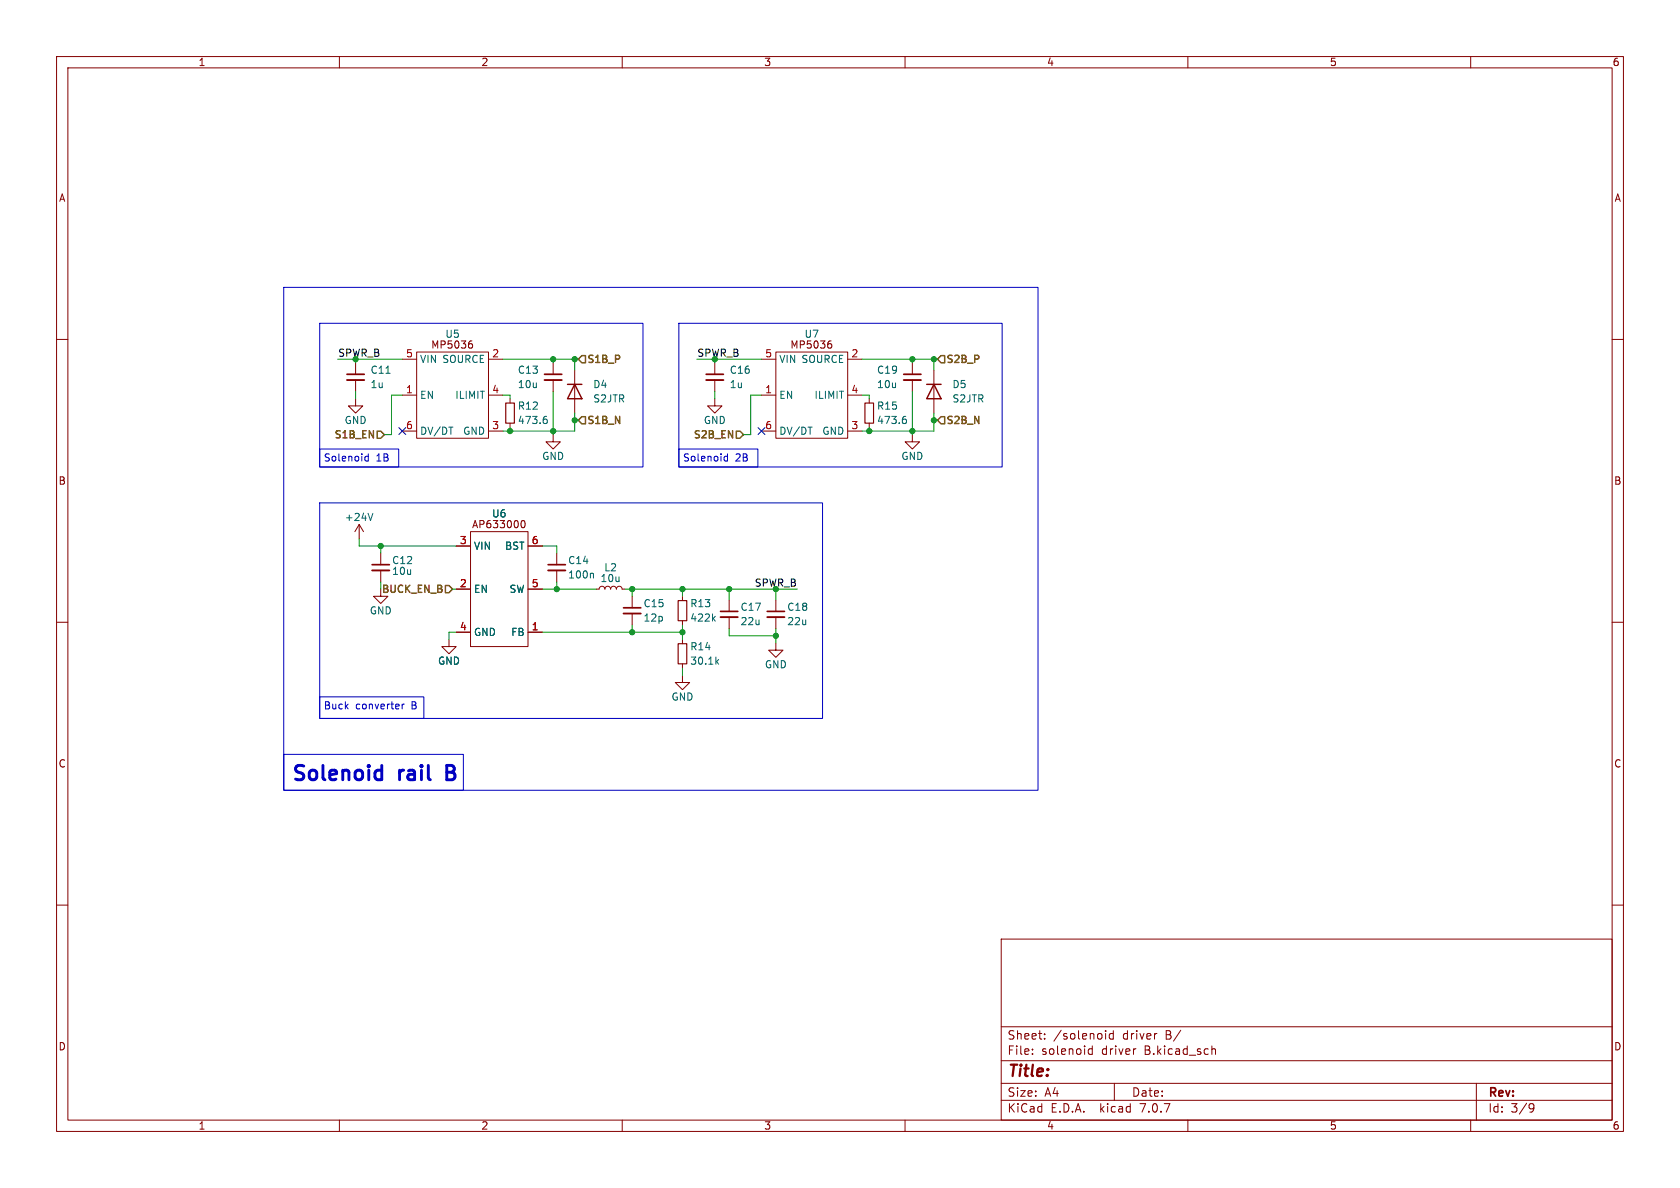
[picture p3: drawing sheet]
<svg xmlns="http://www.w3.org/2000/svg" width="297mm" height="210mm" viewBox="0 0 297 210" stroke-linecap="round" stroke-linejoin="round" font-family="sans-serif">
<g fill="none" stroke="#840000" stroke-width=".18">
<path d="M10 10h277v190h-277zM12 12h273v186h-273zM60 10v2M110 10v2M160 10v2M210 10v2M260 10v2M10 60h2M285 60h2M62.9 70.5v1.3h1.2l-1.2 1.2-1.3-1.2h1.3M62.9 64.1v2.1M62.9 67.2v2"/>
<path d="M71.1 69.9h2.6M71.1 63.5h2.6M71.1 76.2h2.6M73.7 62.2h12.7v15.3h-12.7zM83.1 60.8h.2l.2 .2v.4l-.4 .1M83.2 60.3h.2M86.4 69.9h2.5M86.4 63.5h2.5M86.4 76.2h2.5M90.2 70.5v.7M90.2 74.8v.8M97.8 76.8v1.3h1.3l-1.3 1.3-1.3-1.3h1.3"/>
<path d="M97.8 64.1v2.1M97.8 67.2v2M101.6 65.4v7.6M126.4 70.5v1.3h1.2l-1.2 1.2-1.3-1.2h1.3M126.4 64.1v2.1M126.4 67.2v2M134.6 69.9h2.6M134.6 63.5h2.6M134.6 76.2h2.6M137.2 62.2h12.7v15.3h-12.7zM146.6 60.8h.2l.2 .2v.4l-.4 .1M146.7 60.3h.2"/>
<path d="M149.9 69.9h2.5M149.9 63.5h2.5M149.9 76.2h2.5M153.7 70.5v.7M153.7 74.8v.8M161.3 76.8v1.3h1.3l-1.3 1.3-1.3-1.3h1.3M161.3 64.1v2.1M161.3 67.2v2M165.1 65.4v7.6M63.5 92.7l-.8 1.3M63.5 92.7v2.6M63.5 92.7l.8 1.3"/>
<path d="M67.3 97.8v2M80.6 96.5h2.6M83.2 94h10.1v20.3h-10.1zM92.1 92.5l.1-.4 .2-.1a.68 .68 0 0 1 .4 .7 .68 .68 0 0 1-.4 .6l-.2-.1-.1-.4M93.3 96.5h2.6M98.4 97.8v2M10 110h2M67.3 104.1v1.3h1.3l-1.3 1.3-1.3-1.3h1.3M67.3 100.8v2.1M79.4 113v1.3h1.2l-1.2 1.3-1.3-1.3h1.3M80.6 111.8h2.6M80.6 104.1h2.6"/>
<path d="M93.3 111.8h2.6M93.3 104.1h2.6M98.4 100.8v2.1M105.4 104.1h.5l.2-.3 .3-.2 .4 .2 .1 .3 .2-.3 .4-.2 .3 .2 .1 .3 .2-.3 .4-.2 .3 .2 .2 .3 .1-.3 .4-.2 .3 .2 .2 .3h.5M111.8 105.4v2M111.8 108.5v2M120.6 119.4v1.3h1.3l-1.3 1.2-1.2-1.2h1.2M120.6 105.4v.8M120.6 109.7v.8M120.6 113v.8M120.6 117.3v.8M128.9 106v2.1"/>
<path d="M128.9 109.1v2M137.2 113.7v1.2h1.2l-1.2 1.3-1.3-1.3h1.3M137.2 106v2.1M137.2 109.1v2M285 110h2M10 160h2M285 160h2M177 166h108v32h-108zM60 198v2M110 198v2M160 198v2M177 194.5h108"/>
<path d="M177 191.5h108M177 187.5h108M177 181.5h108M182.5 186.3v.1M182.5 185.5v.1M184.7 183.6v.1M184.7 182.8v.1M192.5 186.3l.2 .1 .4-.1M193.1 184.9v1.5M193.1 185.5l-.4-.1-.2 .1M195.5 182.2v.1M195.5 182.7v1"/>
<path d="M196.8 182.2v1.5M196.8 182.8l-.4-.1-.3 .3v.4l.1 .2h.6M197 191.5v3M200.7 185.4h.1M204.4 182.7h.1M210 198v2M214.3 185.5h.5l.1 .9M260 198v2M261 191.5v6.5M270.6 195.1l.5 .1a.99 .99 0 0 1-.4 1.4h-.2M271.2 195.7l-.3 .3h-.3"/>
</g>
<path d="M61.3 67.2h3.1M96.3 67.2h3M124.8 67.2h3.1M159.8 67.2h3M65.8 100.8h3M96.9 100.8h3M110.2 108.5h3.1M127.4 109.1h3M135.6 109.1h3.1" fill="none" stroke="#840000" stroke-width=".33"/>
<path d="M61.3 66.2h3.1M96.3 66.2h3M124.8 66.2h3.1M159.8 66.2h3M65.8 99.8h3M96.9 99.8h3M110.2 107.4h3.1M127.4 108.1h3M135.6 108.1h3.1" fill="none" stroke="#840000" stroke-width=".3"/>
<g fill="none" stroke="#006464" stroke-width=".18">
<path d="M68.2 66h.8M79.3 75.5h.8M96.3 74.1h.3l.2 .2-.1 .5-.4 .1M96.4 73.6h.2M142.8 75.5h.8M159.8 74.1h.3l.2 .2-.1 .5-.4 .1M159.9 73.6h.2M65.9 90.7l-.4 1.3M104.7 101.3l.2 .2v.7M126.1 109.3l.3 .5M126.4 109l-.4 .4M126.7 116.9l.4 .5"/>
<path d="M127.1 116.6l-.5 .5"/>
</g>
<path d="M100.3 67.9h2.6M101.6 67.9l1.3 2.6h-2.6zM163.8 67.9h2.6M165.1 67.9l1.3 2.6h-2.6z" fill="none" stroke="#840000" stroke-width=".25"/>
<path d="M89.4 71.2h1.5v3.6h-1.5zM152.9 71.2h1.5v3.6h-1.5zM119.9 106.2h1.5v3.5h-1.5zM119.9 113.8h1.5v3.5h-1.5z" fill="none" stroke="#840000" stroke-width=".2"/>
<path d="M66.7 76.2h.6l.6 .6-.6 .7h-.6zM102.9 73.7h.6v1.2h-.6l-.7-.6zM102.9 62.9h.6v1.2h-.6l-.7-.6zM130.2 76.2h.6l.6 .6-.6 .7h-.6zM166.4 73.7h.6v1.2h-.6l-.7-.6zM166.4 62.9h.6v1.2h-.6l-.7-.6zM78.7 103.5h.7l.6 .6-.6 .7h-.7z" fill="none" stroke="#725600" stroke-width=".25"/>
<path d="M67.3 136.1l.2 .2M67.5 135.3v2.5M67.5 137.7l-.2 .1M79 136.5h.8M79.8 135.3h-.8v2.5h1" fill="none" stroke="#0000c2" stroke-width=".51"/>
<g fill="none" stroke="#0000c2" stroke-width=".18">
<path d="M50.2 50.8h133.3v88.9h-133.3zM56.5 57.2h57.2v25.4h-57.2zM120 57.2h57.2v25.4h-57.2zM56.5 79.4h14v3.2h-14zM120 79.4h14v3.2h-14zM56.5 88.9h88.9v38.1h-88.9zM64.5 81.3l.2 .2 .4-.1M65.1 80.2v1.3M65.1 80.7h-.4l-.2 .2M128 81.3l.2 .2 .4-.1M128.6 80.7h-.4l-.2 .2M128.6 80.2v1.3"/>
<path d="M50.2 133.4h31.7v6.3h-31.7zM56.5 123.2h18.4v3.8h-18.4zM71.1 124.5v.8M71.5 124.5l-.4 .2"/>
</g>
<g fill="none" stroke="#009600" stroke-width=".18">
<path d="M59.7 63.5h11.4M62.9 63.5v.6M62.9 69.2v1.3M71.1 69.9h-1.9v6.9h-1.3M88.9 63.5h13.3M88.9 69.9h1.3v.6M90.2 75.6v.6M97.8 63.5v.6M97.8 69.2v7.6M101.6 74.3h.6M101.6 73v3.2h-12.7M101.6 63.5v1.9"/>
<path d="M123.2 63.5h11.4M126.4 63.5v.6M126.4 69.2v1.3M134.6 69.9h-1.9v6.9h-1.3M152.4 69.9h1.3v.6M152.4 63.5h13.3M153.7 75.6v.6M161.3 63.5v.6M161.3 69.2v7.6M165.1 63.5v1.9M165.1 73v3.2h-12.7M165.1 74.3h.6"/>
<path d="M63.5 95.3v1.2h17.1M67.3 96.5v1.3M95.9 96.5h2.5v1.3M67.3 102.9v1.2M80 104.1h.6M80.6 111.8h-1.2v1.2M95.9 104.1h9.5M95.9 111.8h24.7M98.4 102.9v1.2M110.5 104.1h30.5M111.8 104.1v1.3M111.8 110.5v1.3"/>
<path d="M120.6 104.1v1.3M120.6 110.5v2.5M120.6 118.1v1.3M128.9 104.1v1.9M128.9 111.1v1.3h8.3M137.2 104.1v1.9M137.2 111.1v2.6"/>
</g>
<path d="M70.5 75.6l1.2 1.2M71.7 75.6l-1.2 1.2M134 75.6l1.2 1.2M135.2 75.6l-1.2 1.2" fill="none" stroke="#000084" stroke-width=".18"/>
<g fill="#009600" stroke="#009600" stroke-width=".18">
<circle cx="67.3" cy="96.5" r=".46"/>
<circle cx="128.9" cy="104.1" r=".46"/>
<circle cx="120.6" cy="111.8" r=".46"/>
<circle cx="137.2" cy="112.4" r=".46"/>
<circle cx="120.6" cy="104.1" r=".46"/>
<circle cx="161.3" cy="76.2" r=".46"/>
<circle cx="165.1" cy="74.3" r=".46"/>
<circle cx="161.3" cy="63.5" r=".46"/>
<circle cx="165.1" cy="63.5" r=".46"/>
<circle cx="153.7" cy="76.2" r=".46"/>
<circle cx="97.8" cy="63.5" r=".46"/>
<circle cx="101.6" cy="63.5" r=".46"/>
<circle cx="90.2" cy="76.2" r=".46"/>
<circle cx="101.6" cy="74.3" r=".46"/>
<circle cx="97.8" cy="76.2" r=".46"/>
<circle cx="111.8" cy="104.1" r=".46"/>
<circle cx="111.8" cy="111.8" r=".46"/>
<circle cx="98.4" cy="104.1" r=".46"/>
</g>
<g font-size="3.5" fill="#0000c2">
<text x="51.4" y="138.2">Solenoid</text>
<text x="70.7" y="138.2">rail</text>
<text x="80.1" y="138.2">B</text>
</g>
<text font-size="2.8" fill="#840000" x="178" y="190.9">Title:</text>
<g font-size="2.1" fill="#840000">
<text x="178" y="184">Sheet:</text>
<text x="186.2" y="184">/solenoid</text>
<text x="198.5" y="184">driver</text>
<text x="206.2" y="184">B/</text>
<text x="178" y="186.7">File:</text>
<text x="184.1" y="186.7">solenoid</text>
<text x="194.8" y="186.7">driver</text>
<text x="202.5" y="186.7">B.kicad_sch</text>
<text x="178" y="196.9">KiCad</text>
<text x="178" y="194.1">Size:</text>
<text x="184.7" y="194.1">A4</text>
<text x="185.7" y="196.9">E.D.A.</text>
<text x="194.6" y="196.9">kicad</text>
<text x="200" y="194.1">Date:</text>
<text x="201.8" y="196.9">7.0.7</text>
<text x="263" y="194.3">Rev:</text>
<text x="263" y="196.9">Id:</text>
<text x="267.1" y="196.9">3/9</text>
</g>
<g font-size="1.8" fill="#840000">
<text x="35" y="11.9">1</text>
<text x="85" y="11.9">2</text>
<text x="135" y="11.9">3</text>
<text x="185" y="11.9">4</text>
<text x="235" y="11.9">5</text>
<text x="285" y="11.9">6</text>
<text x="10.3" y="35.9">A</text>
<text x="285.3" y="35.9">A</text>
<text x="76.1" y="61.8">MP5036</text>
<text x="139.6" y="61.8">MP5036</text>
<text x="10.3" y="85.9">B</text>
<text x="285.3" y="85.9">B</text>
<text x="83.3" y="93.6">AP633000</text>
<text x="10.3" y="135.9">C</text>
<text x="285.3" y="135.9">C</text>
<text x="10.3" y="185.9">D</text>
<text x="285.3" y="185.9">D</text>
<text x="35" y="199.9">1</text>
<text x="85" y="199.9">2</text>
<text x="135" y="199.9">3</text>
<text x="185" y="199.9">4</text>
<text x="235" y="199.9">5</text>
<text x="285" y="199.9">6</text>
</g>
<g font-size="1.8" fill="#006464">
<text x="78.6" y="59.9">U5</text>
<text x="142.1" y="59.9">U7</text>
<text x="74.2" y="64.4">VIN SOURCE</text>
<text x="137.7" y="64.4">VIN SOURCE</text>
<text x="65.4" y="68.8">1u</text>
<text x="65.4" y="66.3">C11</text>
<text x="74.2" y="70.7">EN</text>
<text x="80.4" y="70.7">ILIMIT</text>
<text x="91.4" y="66.3">C13</text>
<text x="91.4" y="68.8">10u</text>
<text x="104.8" y="68.8">D4</text>
<text x="104.8" y="71.3">S2JTR</text>
<text x="128.9" y="68.8">1u</text>
<text x="128.9" y="66.3">C16</text>
<text x="137.7" y="70.7">EN</text>
<text x="143.9" y="70.7">ILIMIT</text>
<text x="154.9" y="66.3">C19</text>
<text x="154.9" y="68.8">10u</text>
<text x="168.3" y="68.8">D5</text>
<text x="168.3" y="71.3">S2JTR</text>
<text x="60.8" y="75.2">GND</text>
<text x="74.2" y="77.1">DV/DT</text>
<text x="81.8" y="77.1">GND</text>
<text x="91.4" y="72.6">R12</text>
<text x="91.4" y="75.2">473.6</text>
<text x="124.3" y="75.2">GND</text>
<text x="137.7" y="77.1">DV/DT</text>
<text x="145.3" y="77.1">GND</text>
<text x="154.9" y="72.6">R15</text>
<text x="154.9" y="75.2">473.6</text>
<text x="95.8" y="81.5">GND</text>
<text x="159.3" y="81.5">GND</text>
<text x="60.9" y="92.3">+24V</text>
<text x="86.9" y="91.7">U6</text>
<text x="69.2" y="99.9">C12</text>
<text x="69.2" y="101.8">10u</text>
<text x="83.7" y="97.4">VIN</text>
<text x="89.2" y="97.4">BST</text>
<text x="100.3" y="99.9">C14</text>
<text x="106.7" y="101.2">L2</text>
<text x="83.7" y="105">EN</text>
<text x="90" y="105">SW</text>
<text x="100.3" y="102.5">100n</text>
<text x="106.1" y="103.1">10u</text>
<text x="113.7" y="107.5">C15</text>
<text x="121.9" y="107.5">R13</text>
<text x="65.3" y="108.8">GND</text>
<text x="83.7" y="112.6">GND</text>
<text x="90.3" y="112.6">FB</text>
<text x="113.7" y="110.1">12p</text>
<text x="121.9" y="110.1">422k</text>
<text x="130.8" y="108.2">C17</text>
<text x="130.8" y="110.7">22u</text>
<text x="139.1" y="108.2">C18</text>
<text x="139.1" y="110.7">22u</text>
<text x="77.3" y="117.7">GND</text>
<text x="121.9" y="115.2">R14</text>
<text x="121.9" y="117.7">30.1k</text>
<text x="135.1" y="118.3">GND</text>
<text x="118.6" y="124.1">GND</text>
</g>
<g font-size="1.8" fill="#009600">
<text x="59.7" y="63.2">SPWR_B</text>
<text x="123.2" y="63.2">SPWR_B</text>
<text x="133.3" y="103.8">SPWR_B</text>
</g>
<g font-size="1.8" fill="#a90000">
<text x="71.7" y="63.2">5</text>
<text x="86.9" y="63.2">2</text>
<text x="135.2" y="63.2">5</text>
<text x="150.4" y="63.2">2</text>
<text x="71.7" y="69.6">1</text>
<text x="86.9" y="69.6">4</text>
<text x="135.2" y="69.6">1</text>
<text x="150.4" y="69.6">4</text>
<text x="71.7" y="75.9">6</text>
<text x="86.9" y="75.9">3</text>
<text x="135.2" y="75.9">6</text>
<text x="150.4" y="75.9">3</text>
<text x="81.2" y="96.3">3</text>
<text x="93.9" y="96.3">6</text>
<text x="81.2" y="103.9">2</text>
<text x="93.9" y="103.9">5</text>
<text x="81.2" y="111.5">4</text>
<text x="93.9" y="111.5">1</text>
</g>
<g font-size="1.8" fill="#725600">
<text x="103.7" y="64.5">S1B_P</text>
<text x="167.2" y="64.5">S2B_P</text>
<text x="58.8" y="77.9">S1B_EN</text>
<text x="103.7" y="75.3">S1B_N</text>
<text x="122.3" y="77.9">S2B_EN</text>
<text x="167.2" y="75.3">S2B_N</text>
<text x="67.2" y="105.2">BUCK_EN_B</text>
</g>
<g font-size="1.8" fill="#0000c2">
<text x="57.1" y="81.7">Solenoid</text>
<text x="66.5" y="81.7">1B</text>
<text x="120.6" y="81.7">Solenoid</text>
<text x="130" y="81.7">2B</text>
<text x="57.1" y="125.5">Buck</text>
<text x="62.9" y="125.5">converter</text>
<text x="72.9" y="125.5">B</text>
</g>
</svg>
